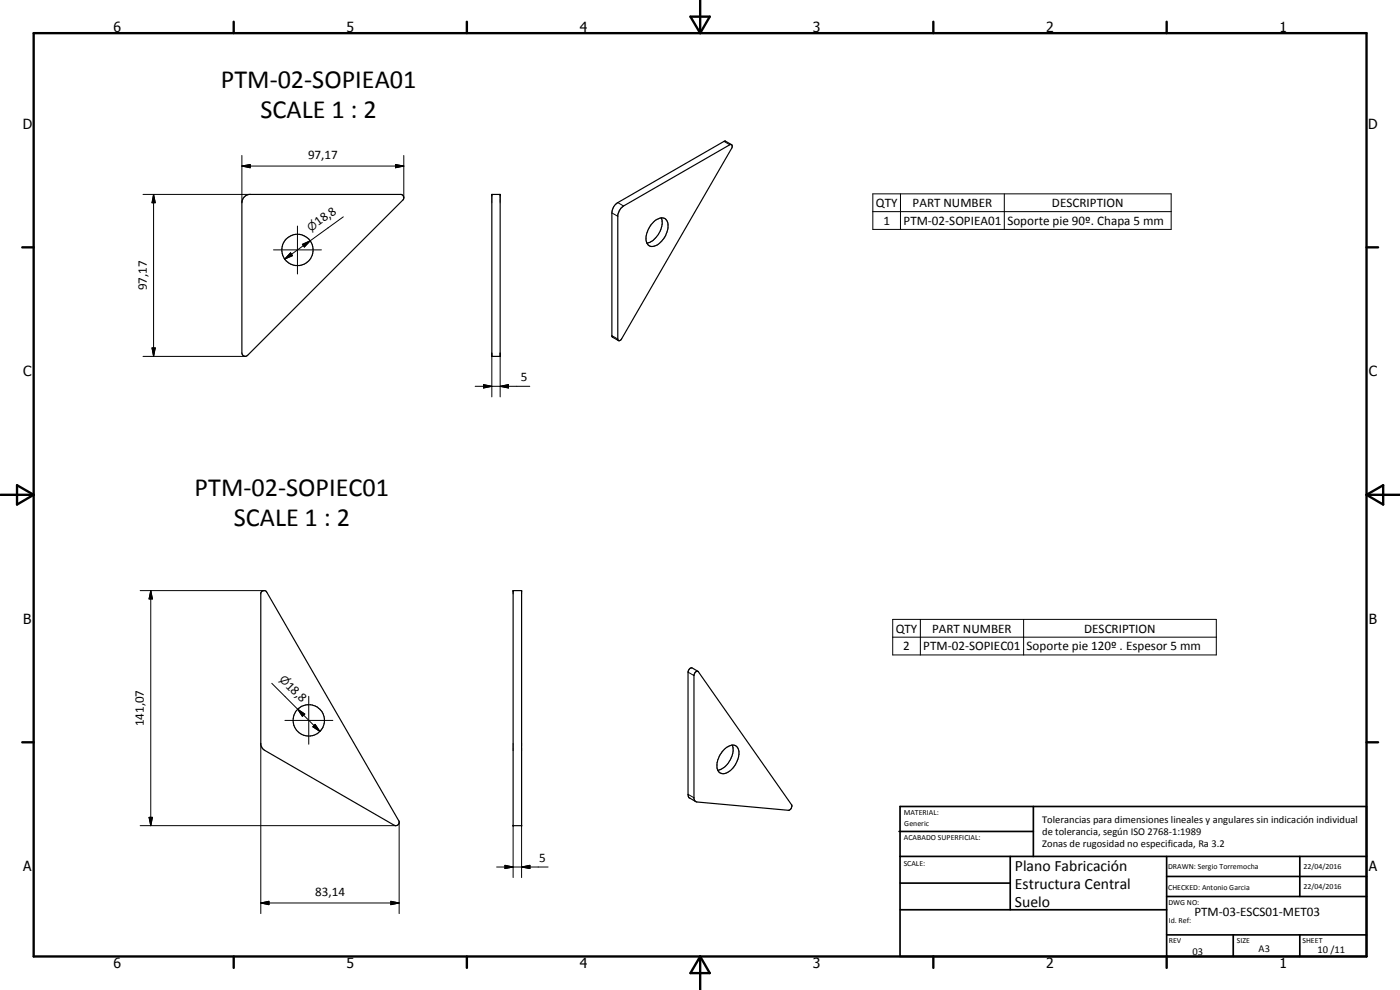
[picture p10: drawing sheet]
<svg xmlns="http://www.w3.org/2000/svg" width="420mm" height="297mm" viewBox="0 0 420 297" stroke-linecap="round" stroke-linejoin="round" font-family="sans-serif">
<g fill="none" stroke="#000" stroke-width=".35">
<path d="M73.2 59.2l.5-.5 1-.4h45.7a1.06 1.06 0 0 1 .7 1.6l-46.8 46.7a1 1 0 0 1-1.1 .2 1 1 0 0 1-.6-.9v-45.1zM147.6 58.3h2.5v48.6h-2.5zM219.5 43.4l-1.8-1.1-.4 .1-31.9 18.4a3.8 3.8 0 0 0-1.8 3.1v37l2 1.3M186.4 62.4l.7-.6 31.9-18.4 .7 .2v.8l-33.1 57.2a.64 .64 0 0 1-.5 .6 .64 .64 0 0 1-.7-.3v-37.3l.4-1.3zM196.1 66.7a2.61 2.61 0 0 1 3.9-.7 5.4 5.4 0 0 1-1.4 6.3 3.1 3.1 0 0 1-4 1.3 4.8 4.8 0 0 1 .5-5.7zM198.4 65.4a6.3 6.3 0 0 1-4.3 7.5M78.5 177.5a.98 .98 0 0 1 1.6 .2l39.6 68.6a1 1 0 0 1-.2 1.1 1 1 0 0 1-1.2 .2l-38.8-22.4-.8-.7-.4-1.1v-45.4zM154 177.2h2.5v70.5h-2.5zM208.7 201.7l.5-.3 .4 .1 28 40a1.26 1.26 0 0 1-1 1.6l-27.5-2.5-.7-.4-.1-.6v-37.1zM209.5 201.4l-1.8-1a1.22 1.22 0 0 0-1.2 1.3v36.6l.3 1.1 2 1.1M217.4 224.8a2.98 2.98 0 0 1 3.7-.9 4.8 4.8 0 0 1-.6 5.8 3.7 3.7 0 0 1-4.4 2.2 3.3 3.3 0 0 1-.6-4l.6-1.4zM219.7 223.6a6.4 6.4 0 0 1-4.3 7.5"/>
<circle cx="89.3" cy="75" r="4.7"/>
<circle cx="92.7" cy="216.1" r="4.7"/>
</g>
<g fill="#000">
<circle cx="147.6" cy="58.3" r=".18"/>
<circle cx="150.1" cy="58.3" r=".18"/>
<circle cx="154" cy="177.2" r=".18"/>
<circle cx="156.5" cy="177.2" r=".18"/>
<circle cx="154" cy="247.7" r=".18"/>
<circle cx="156.5" cy="247.7" r=".18"/>
</g>
<g fill="none" stroke="#000" stroke-width=".3">
<path d="M42.9 58.3h32.2M46.1 58.3l.5 2.5h-1zM46.1 58.3v48.6M72.6 49.8l2.5-.4v.9zM72.6 49.8h48.6M72.6 46.7v14.1M118.7 49.4l2.5 .4-2.5 .5zM121.2 46.7v12.6M217.3 42.4l1.7 1M261.9 58.2h89.6v10.6h-89.6zM270.2 58.2v10.6M301.4 58.2v10.6"/>
<path d="M82.1 75h14.4M87.2 75.9l.6 .8-2.3 1zM89.3 67.8v14.4M90.8 73.3l2.3-1-1.8 1.8zM93.1 72.3l-7.6 5.4M103 65.1l-9.9 7.2M183.6 63.9l1.8 1M185.4 60.8l1.7 1M261.9 63.5h89.6M42.9 106.9h30.7M45.6 104.4h1l-.5 2.5zM142.6 115.9h16.4"/>
<path d="M145.1 115.4l2.5 .5-2.5 .5zM147.6 105.9v13.2M150.1 115.9l2.5-.5v1zM150.1 105.9v13.2M183.6 100.7l1.8 1M42.1 177.2h37.1M45.2 177.2l.6 2.5h-1.1zM45.2 177.2v70.5M267.9 185.8h97.1v10.7h-97.1zM267.9 191.2h97.1M276.2 185.8v10.7M307.2 185.8v10.7"/>
<path d="M81.6 205l7.8 7.8M85.5 216.2h14.4M89.4 212.8l2.1 1.4-.7 .7zM89.4 212.8l6.6 6.7M92.7 208.9v14.4M94.6 217.3l1.4 2.2-2.1-1.4zM206.5 201.7l1.8 1M78.3 223v51.1M206.5 238.3l1.8 1.1M42.1 247.7h76.7M44.7 245.2h1.1l-.6 2.5zM119.8 246.8v27.3"/>
<path d="M151.5 259.6l2.5 .5-2.5 .5zM154 247.6v15.7M156.5 247.6v15.7M78.3 270.9l2.4-.5v1zM78.3 270.9h41.5M117.3 270.4l2.5 .5-2.5 .5zM149 260.1h15.5M156.5 260.1l2.5-.5v1z"/>
</g>
<g fill="none" stroke="#000" stroke-width=".71">
<path d="M10.1 9.9h400v277.1h-400zM70.1 6.5v3.4M140.1 6.5v3.4M207.2 5h5.8l-2.9 4.9zM210.1 0v9.9M280.1 6.5v3.4M350.1 6.5v3.4M6.7 74.2h3.4M410.1 74.2h3.5M.1 148.5h10M5.1 145.6l5 2.9-5 2.9zM410.1 148.5h10"/>
<path d="M410.1 148.5l5-2.9v5.8zM6.7 222.7h3.4M410.1 222.7h3.5M70.1 287v3.4M140.1 287v3.4M210.1 287v10M210.1 287l2.9 5h-5.8zM280.1 287v3.4M350.1 287v3.4"/>
</g>
<g fill="none" stroke="#000" stroke-width=".51">
<path d="M269.8 249.5h40.3M270.1 242h140v45h-140zM270.1 257h140M303.2 257v16M310.1 242v15M350.1 257v30M390.1 257v12M270.1 265h33.1M270.1 273h80M350.1 269h60M350.1 263h60M350.1 280.5h60"/>
<path d="M370.1 280.5v6.5M390.1 280.5v6.5"/>
</g>
<g fill="#000">
<path d="M72.6 49.8l2.5-.4v.9zM118.7 49.4l2.5 .4-2.5 .5zM46.1 58.3l.5 2.5h-1zM87.2 75.9l.6 .8-2.3 1zM90.8 73.3l2.3-1-1.8 1.8zM45.6 104.4h1l-.5 2.5zM145.1 115.4l2.5 .5-2.5 .5zM150.1 115.9l2.5-.5v1zM45.2 177.2l.6 2.5h-1.1zM89.4 212.8l2.1 1.4-.7 .7zM94.6 217.3l1.4 2.2-2.1-1.4zM44.7 245.2h1.1l-.6 2.5z"/>
<path d="M156.5 260.1l2.5-.5v1zM78.3 270.9l2.4-.5v1zM117.3 270.4l2.5 .5-2.5 .5zM151.5 259.6l2.5 .5-2.5 .5z"/>
</g>
<g font-size="7.9">
<text x="66.3" y="26.4">PTM-02-SOPIEA01</text>
<text x="78.2" y="35.4">SCALE 1 : 2</text>
<text x="58.4" y="148.7">PTM-02-SOPIEC01</text>
<text x="70.1" y="157.7">SCALE 1 : 2</text>
</g>
<g font-size="4.7">
<text x="304.6" y="261.2">Plano Fabricación</text>
<text x="304.6" y="266.6">Estructura Central</text>
<text x="304.6" y="272">Suelo</text>
</g>
<g font-size="4.2">
<text x="34" y="9.6">6</text>
<text x="104" y="9.6">5</text>
<text x="174" y="9.6">4</text>
<text x="244" y="9.6">3</text>
<text x="314" y="9.6">2</text>
<text x="384" y="9.6">1</text>
<text x="6.8" y="38.7">D</text>
<text x="410.6" y="38.7">D</text>
<text x="7" y="112.9">C</text>
<text x="410.8" y="112.9">C</text>
<text x="7" y="187.1">B</text>
<text x="410.8" y="187.1">B</text>
<text x="7" y="261.4">A</text>
<text x="410.8" y="261.4">A</text>
<text x="34" y="290.4">6</text>
<text x="104" y="290.4">5</text>
<text x="174" y="290.4">4</text>
<text x="244" y="290.4">3</text>
<text x="314" y="290.4">2</text>
<text x="384" y="290.4">1</text>
</g>
<g font-size="3.9">
<text x="92.4" y="47.8">97,17</text>
<text x="262.9" y="62.1">QTY</text>
<text x="273.9" y="62.1">PART NUMBER</text>
<text x="315.7" y="62.1">DESCRIPTION</text>
<text x="95.5" y="67.9" transform="rotate(-36 95.5 67.9)">18,8</text>
<text x="265.1" y="67.4">1</text>
<text x="271.1" y="67.4">PTM-02-SOPIEA01</text>
<text x="302.3" y="67.5">Soporte pie 90º. Chapa 5 mm</text>
<text x="44.1" y="87.1" transform="rotate(-90 44.1 87.1)">97,17</text>
<text x="156.3" y="114.4">5</text>
<text x="268.8" y="189.8">QTY</text>
<text x="279.7" y="189.8">PART NUMBER</text>
<text x="325.4" y="189.8">DESCRIPTION</text>
<text x="271.1" y="195.1">2</text>
<text x="277.1" y="195.1">PTM-02-SOPIEC01</text>
<text x="308.1" y="195.1">Soporte pie 120º . Espesor 5 mm</text>
<text x="85.6" y="206" transform="rotate(45 85.6 206)">18,8</text>
<text x="43.2" y="218" transform="rotate(-90 43.2 218)">141,07</text>
<text x="161.8" y="258.6">5</text>
<text x="94.6" y="268.9">83,14</text>
<text x="358.5" y="275">PTM-03-ESCS01-MET03</text>
</g>
<g font-size="3.3">
<text x="93.2" y="69.5" transform="rotate(-36 93.2 69.5)">n</text>
<text x="83.6" y="204" transform="rotate(45 83.6 204)">n</text>
</g>
<g font-size="3.1">
<text x="312.7" y="246.8">Tolerancias para dimensiones lineales y angulares sin indicación individual</text>
<text x="312.7" y="250.4">de tolerancia, según ISO 2768-1:1989</text>
<text x="312.7" y="254">Zonas de rugosidad no especificada, Ra 3.2</text>
<text x="357.9" y="286.4">03</text>
<text x="377.7" y="285.6">A3</text>
<text x="395.4" y="285.9">10 /11</text>
</g>
<g font-size="2.4">
<text x="271.2" y="244.4">MATERIAL:</text>
<text x="271.3" y="252">ACABADO SUPERFICIAL:</text>
<text x="271.4" y="247.9">Generic</text>
<text x="271.2" y="259.7">SCALE:</text>
<text x="350.6" y="260.8">DRAWN: Sergio Torremocha</text>
<text x="391.2" y="260.6">22/04/2016</text>
<text x="350.6" y="267">CHECKED: Antonio Garcia</text>
<text x="391.2" y="266.7">22/04/2016</text>
<text x="350.6" y="271.4">DWG NO:</text>
<text x="350.8" y="276.9">Id. Ref:</text>
<text x="350.8" y="282.8">REV</text>
<text x="371.2" y="282.9">SIZE</text>
<text x="390.9" y="282.9">SHEET</text>
</g>
</svg>
